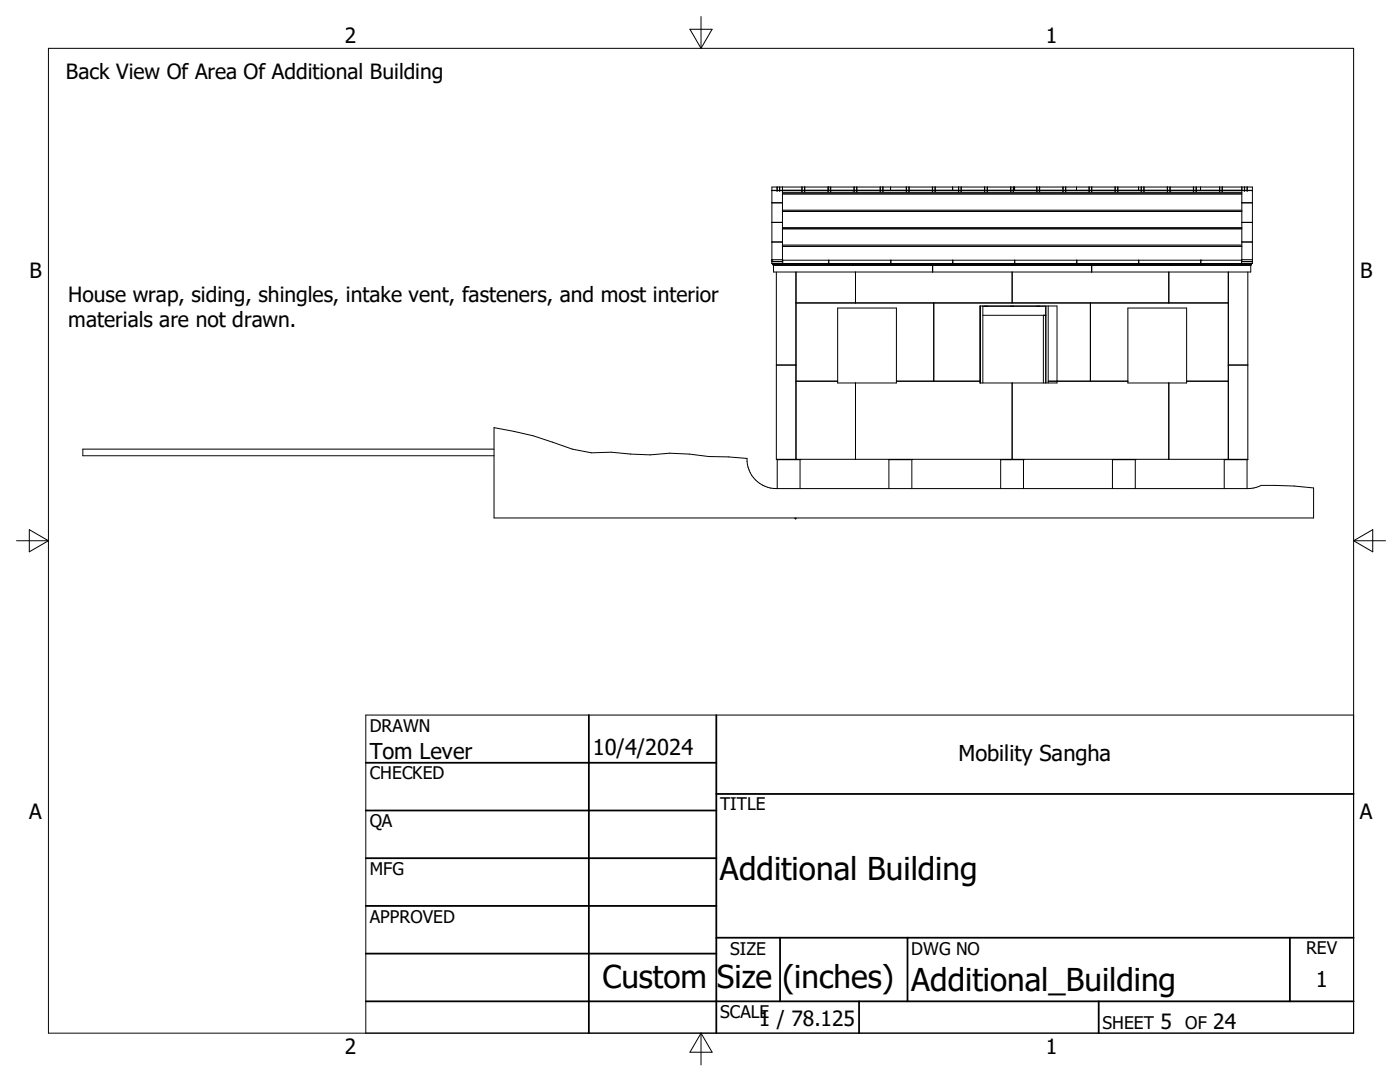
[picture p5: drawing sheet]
<svg xmlns="http://www.w3.org/2000/svg" width="279mm" height="216mm" viewBox="0 0 279 216" stroke-linecap="round" stroke-linejoin="round" font-family="sans-serif">
<g fill="none" stroke="#000" stroke-width=".2">
<path d="M9.7 9.6h260.4v196.6h-260.4zM137.7 5.8h4.4l-2.2 3.8zM139.9 3.3v6.3M154 37.3h95.9v15.3h-95.9zM154 38h1.1M155.1 37.3v.9M155.1 38h4.9M155.6 37.3v.9M156.2 38.7h91.6M156.2 38.4h91.6M156.2 38.1h3.8M156.2 37.3v14.9h-2.2"/>
<path d="M160 37.3v1M160 38h-4.9M160.1 37.3v1M160.1 38.1h.5M160.1 38h.5M160.6 37.3v1M160.6 38.1h4.6M160.6 38h4.6M165.2 37.3v1M165.3 37.3v1M165.3 38.1h10.9M165.3 38h10.9"/>
<path d="M165.4 37.3v.7M165.8 37.3v1M170.1 38v.1M170.5 37.3v1M171 37.3v1M175.7 37.3v1M176.2 37.3v1M176.2 38.1h4.7M176.2 38h4.7M177.7 37.3v.7M180.9 37.3v1M180.9 38.1h.5"/>
<path d="M180.9 38h.5M181.4 37.3v1M181.4 38.1h4.7M181.4 38h4.7M186.1 37.3v1M186.1 38.1h.5M186.1 38h.5M186.6 37.3v1M186.7 37.3v1M186.7 38.1h4.6M186.7 38h4.6M190.1 37.3v.7"/>
<path d="M191.3 37.3v1M191.3 38.1h10.9M191.3 38h10.9M191.8 37.3v1M196.5 37.3v1M197 37.3v1M201.7 37.3v1M202 38v.1M202.2 37.3v1M202.3 37.3v1M202.3 38.1h4.6M202.3 38h4.6"/>
<path d="M202.5 37.3v.7M206.9 37.3v1M207 37.3v1M207 38.1h.4M207 38h.4M207.4 37.3v1M207.5 37.3v1M207.5 38.1h4.6M207.5 38h4.6M212.1 37.3v1M212.2 37.3v1M212.2 38.1h.5"/>
<path d="M212.2 38h.5M212.7 37.3v1M212.7 38.1h4.6M212.7 38h4.6M214.8 37.3v.7M217.3 37.3v1M217.4 37.3v1M217.4 38.1h10.9M217.4 38h10.9M217.9 37.3v1M222.5 37.3v1M223.1 37.3v1"/>
<path d="M227.2 37.3v.7M227.8 37.3v1M228.3 37.3v1M228.3 38.1h4.7M228.3 38h4.7M233 37.3v1M233 38.1h.5M233 38h.5M233.5 37.3v1M233.5 38.1h4.7M233.5 38h4.7M233.8 38v.1"/>
<path d="M238.2 37.3v1M238.2 38.1h.5M238.2 38h.5M238.7 37.3v1M238.8 37.3v1M238.8 38.1h4.6M238.8 38h4.6M239.6 37.3v.7M243.4 37.3v1M243.4 38.1h4.4M243.4 38h4.9M243.9 37.3v1"/>
<path d="M247.8 37.3v14.9h2.1M248.3 37.3v.9M248.4 37.3v.9M248.4 38h.5M248.9 37.3v.9M248.9 38h1M154 51.9h.1M154 48.3h2.2M154 44.4h2.2M154 40.5h2.2M154 52.5h2.2M154 51.8h2.2"/>
<path d="M154.2 52.8l95.4-.1 .2 .1v-.2h-.1l.1 .2M154.2 52.6v.2M154.2 52.6l.1 .1-.1 .1M154.3 52.6h95.4M154.4 52.6v1.7h95.2v-1.7M154.4 52.9h95.2M154.4 52.8h95.2M154.9 54.3v37.4h94.1v-37.4M156.2 49.2h91.6M156.2 48.9h91.6M156.2 45.7h91.6M156.2 45.6h91.6"/>
<path d="M156.2 45.4h91.6M156.2 42.2h91.6M156.2 42.1h91.6M156.2 41.9h91.6M156.2 52.6h.1M156.2 51.9v.7M156.2 51.9h91.6M158.9 54.3v37.4M165.4 51.9v.7M170.2 52.6v.3M170.7 54.3v6.1M177.8 51.9v.7"/>
<path d="M186.1 52.9v1.4M190.1 51.9v.7M202 52.6v.3M202 54.3v6.1M202.5 51.9v.7M214.9 51.9v.7M217.9 52.9v1.4M227.3 51.9v.7M233.3 54.3v6.1M233.7 52.6v.3M239.6 52.6h.1M239.6 51.9h.1"/>
<path d="M239.6 51.9v.7M245.1 54.3v37.4M247.8 52.5h2.1M247.8 52.6h.1M247.8 48.3h2.1M247.8 44.4h2.1M247.8 40.5h2.1M247.8 51.9v.7M247.8 51.8h2.1M154.9 72.8h4M158.9 76.1h8.3M158.9 60.4h86.2"/>
<path d="M167.2 61.5h11.7v14.9h-11.7zM170.7 76.4v15.3M178.9 76.1h16.7M186.4 60.4v15.7M195.6 61.1h15.3v15.3h-15.3zM195.7 61.1v15.3M196.1 62.9h12.6M196.1 61.1h12.6M196.1 61.1v15.3M196.5 61.1h.1M197 61.1h.1M201.7 61.1h.1"/>
<path d="M202 76.4v15.3M202.2 61.1h.1M207 61.1h.1M207.4 61.1h.1M208.2 62.9v13.5M208.7 61.1v15.3M209.2 61.1v15.3M209.2 76.1h15.9M217.6 60.4v15.7M225.1 61.5h11.7v14.9h-11.7zM233.3 76.4v15.3M236.8 76.1h8.3"/>
<path d="M245.1 72.8h3.9M98.6 89.6h-82.1v1.3h82.1M98.6 85.3a65.7 65.7 0 0 1 15.6 4.3l3.9 .8 3.9-.2 3.9 .4 3.9 .2 3.8-.4 4 .2 3.8 .5 3.9 .1 3.8 .3a5.8 5.8 0 0 0 5.8 6h94.1l1.7-.2 1-.4 6.6 .1 3.9 .4v6h-163.6zM155.1 91.7h.1M155.1 91.7h4.6M155.1 91.7v5.8M158.7 91.7h.1M159.7 91.7h.1M159.7 91.7v5.8M177.4 91.7h.1M177.4 91.7h4.6M177.4 91.7v5.8"/>
<path d="M182 91.7h.1M182 91.7v5.8M199.7 91.7h.1M199.7 91.7h4.6M199.7 91.7v5.8M200.6 91.7h.1M201.7 91.7h.1M204.3 91.7h.1M204.3 91.7v5.8M222 91.7h.1M222 91.7h4.6M222 91.7v5.8"/>
<path d="M226.6 91.7h.1M226.6 91.7v5.8M244.3 91.7h.1M244.3 91.7h4.6M244.3 91.7v5.8M248.9 91.7h.1M248.9 91.7v5.8M3.3 107.9h6.4M5.8 105.7l3.9 2.2-3.9 2.2zM158.7 103.4v.1h.2v-.1M270.1 107.9h6.4M270.1 107.9l3.9-2.2v4.4z"/>
<path d="M270.1 142.7h-197.1v63.5M139.9 206.2v6.3M139.9 206.2l2.2 3.8h-4.4z"/>
</g>
<g fill="none" stroke="#000" stroke-width=".36">
<path d="M73 152.2h70M117.5 142.7v63.5M143 158.4h127.1M143 142.7v63.5M73 161.7h70M73 171.2h70M73 180.8h70M73 190.3h70M73 199.8h197.1M143 187.1h127.1M155.7 187.1v12.7M171.4 199.8v6.4"/>
<path d="M181.1 187.1v12.7M219.3 199.8v6.4M257.4 187.1v12.7"/>
</g>
<g font-size="6.3">
<text x="143.7" y="175.6">Additional Building</text>
<text x="120.2" y="197.1">Custom Size (inches)</text>
<text x="181.9" y="197.7">Additional_Building</text>
</g>
<g font-size="4.4">
<text x="73.8" y="151.4">Tom Lever</text>
<text x="118.3" y="150.7">10/4/2024</text>
<text x="191.3" y="151.8">Mobility Sangha</text>
<text x="262.6" y="196.9">1</text>
</g>
<g font-size="4.2">
<text x="68.8" y="8.6">2</text>
<text x="208.7" y="8.6">1</text>
<text x="13.2" y="15.7">Back View Of Area Of Additional Building</text>
<text x="5.9" y="55.5">B</text>
<text x="271.4" y="55.5">B</text>
<text x="13.6" y="60.3">House wrap, siding, shingles, intake vent, fasteners, and most interior</text>
<text x="13.6" y="65.3">materials are not drawn.</text>
<text x="5.8" y="163.4">A</text>
<text x="271.4" y="163.4">A</text>
<text x="151.4" y="204.7">1 / 78.125</text>
<text x="231.6" y="205.3">5</text>
<text x="242.1" y="205.3">24</text>
<text x="68.8" y="210.2">2</text>
<text x="208.7" y="210.2">1</text>
</g>
<g font-size="3.5">
<text x="73.8" y="146">DRAWN</text>
<text x="73.8" y="155.5">CHECKED</text>
<text x="143.7" y="161.7">TITLE</text>
<text x="73.8" y="165.1">QA</text>
<text x="73.8" y="174.6">MFG</text>
<text x="73.8" y="184.1">APPROVED</text>
<text x="145.7" y="190.5">SIZE</text>
<text x="181.9" y="190.5">DWG NO</text>
<text x="260.6" y="190.4">REV</text>
<text x="143.7" y="203.1">SCALE</text>
<text x="220" y="205.3">SHEET</text>
<text x="236.5" y="205.3">OF</text>
</g>
</svg>
